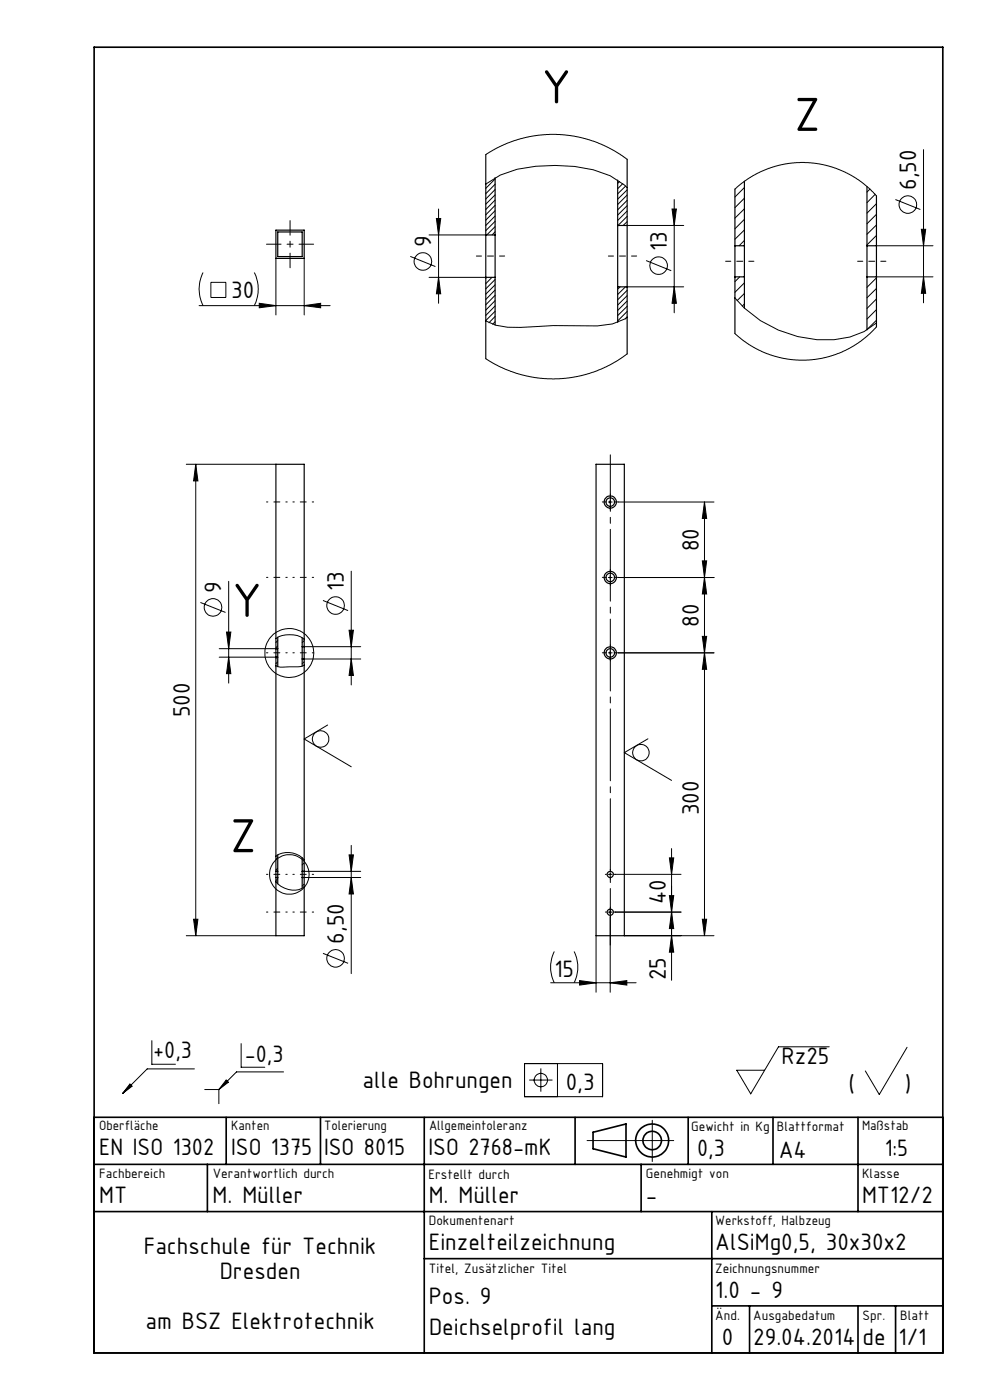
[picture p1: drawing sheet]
<svg xmlns="http://www.w3.org/2000/svg" width="210mm" height="297mm" viewBox="0 0 210 297" stroke-linecap="round" stroke-linejoin="round" font-family="sans-serif">
<g fill="none" stroke="#000" stroke-width=".21">
<path d="M103 39l3.1-1.9a32.3 32.3 0 0 1 15.8-1.8l3.9 .7 3.6 1.3 3.1 2 .5 .5M103 32.8l3.3-1.9 3.7-1.3 3.9-.9 4.1-.2 3.8 .4 4 1 3.6 1.6 3.6 2.3M105 38l-2 2M105 39.1l-2 2M131.4 38.5l-.4 .4M132.1 38.9l-1.1 1.1M132.7 39.5l-1.7 1.6M157.9 39.8l-2 2M195.9 31.7v32.5M43.1 57.8a7.7 7.7 0 0 0 0 7M44.7 59.9h3.2v3.2h-3.2zM53.9 57.8a7.7 7.7 0 0 1 0 7"/>
<path d="M58.5 54.8v12M64.5 54.8v12M87 54.4l5.4 2.1M91 49.8h12M91 58.8h12M92.6 46.4h.9l-.5 3.4zM93 58.8l.5 3.5h-.9zM93 44.3v20M103.2 58.8l-.2 .3M104.4 58.8l-1.4 1.4M105 40.2l-2 2M105 41.3l-2 2"/>
<path d="M105 42.4l-2 2M105 43.6l-2 2M105 44.7l-2 2M105 45.8l-2 2M105 47l-2 1.9M105 48.1l-1.7 1.7M105 49.2l-.6 .6M105 59.3l-2 2M133 47.8h12M133 40.3l-2 2M133 41.4l-2 2M133 42.5l-2 2"/>
<path d="M133 43.6l-2 2M133 44.8l-2 2M133 45.9l-1.9 1.9M133 47l-.8 .8M137.1 55.3l5.3 2.1M142.6 44.3h.9l-.5 3.5zM143 42.3v24.1M155.9 40.1l1.5-1.3 2-1.3 3.6-1.8 2.2-.6 2-.4 4.3-.2 4 .6 3.7 1.4 2.1 1.1 1.8 1.3 2.8 2.7M156.9 58.7l-1 1.1M157.9 42l-2 2.1M157.9 44.3l-2 2M157.9 46.5l-2 2"/>
<path d="M157.9 48.8l-2 2M157.9 51l-1.1 1.1M184.5 40.1l-.6 .6M185.6 41.2l-1.7 1.8M185.9 52.1h12M185.9 58.7h12M185.9 58.9l-2 2.1M185.9 43.2l-2 2M185.9 45.5l-2 2M185.9 47.7l-2 2M185.9 49.9l-2 2.1M189.9 42.3l5.3 2.1"/>
<path d="M195.4 48.6h1l-.5 3.5zM195.9 58.7l.5 3.5h-1zM42.2 64.8h27.8M55 64.3l3.5 .5-3.5 .5zM64.5 64.8l3.5-.5v1zM105 66l-2 2M105 60.4l-2 2M105 61.5l-2 2M105 62.6l-2 2.1M105 63.8l-2 2M105 64.9l-2 2M105 67.1l-1.3 1.4"/>
<path d="M105 68.3l-.5 .5M131.6 60.9l-.6 .4M132.7 60.9l-1.7 1.6M133 60.9h12M133 67.3l-3.1 1.4-3.2 .4a129.1 129.1 0 0 0-16.3 .4l-2.7-.1-2.5-.4-2.2-.9M133 75.1l-3.5 2.3-3 1.3-4 1.2-3.8 .5-4.1-.1-4-.8-2.2-.7-2.3-.9-3.1-1.8M133 61.6l-2 2M133 62.7l-2 2M133 63.8l-2 2.1M133 65l-2 2M133 66.1l-2 2M133 67.2l-.4 .5"/>
<path d="M143 60.9l.5 3.4h-.9zM155.9 63.2a25.1 25.1 0 0 0 24.4 8.3l3-1.2 2.6-1.8M157.9 60l-2 2M157.9 62.3l-1.5 1.5M157.9 64.5l-.5 .4M185.9 69.4l-1.4 1.4-1.7 1.4-3.4 2.1-2.3 1-1.7 .5-2.4 .4-2 .2-3.9-.2-1.8-.4-2.5-.7-3.9-2-3-2.3M185.9 61.2l-2 2M185.9 63.4l-2 2M185.9 65.7l-2 2M185.9 67.9l-2 2M39.5 98.5h19M41.5 98.5v100"/>
<path d="M41.5 98.5l.5 3.5h-.9zM129 106.5h.9M129.4 106.1v.8M131.2 106.5h20.2M149 119h.9l-.5 3.5zM149.4 106.5v92M149.4 106.5l.5 3.5h-.9zM42.5 127.8l5.3 2.1M46.5 139.4h12M46.5 137.6h12M48 134.1h1l-.5 3.5zM48.5 123.3v21.6"/>
<path d="M48.5 139.4l.5 3.5h-1zM58.5 135.5a5.5 5.5 0 0 1 6 .1M58.8 139.4l-.3 .3M58.9 135.9l-.4 .4M58.9 137l-.4 .4M64.5 137.2h12M64.5 139.8h12M64.5 135.9l-.4 .4M64.5 137.1l-.2 .1M68.5 127.4l5.3 2.1M74 133.7h1l-.5 3.5zM74.5 139.8l.5 3.5h-1z"/>
<path d="M74.5 121.2v24.1M129 138.5h.9M129 122.5h.9M129.4 122.1v.8M129.4 138.1v.8M131.2 138.5h20.2M131.2 122.5h20.2M149 135h.9l-.5 3.5zM149.4 138.5l.5 3.5h-.9zM149.4 122.5l.5 3.5h-.9zM58.9 140.4l-.4 .4M64.5 141.1a3 3 0 0 1-2.2 .4h-1.7a3.3 3.3 0 0 1-2.1-.3"/>
<path d="M64.5 140.4l-.4 .4M69.5 153.8l-5 3 10 5.9M137.4 156.7l-5 3 10.1 5.9M74.5 179.3v27.2M39.5 198.5h19M41.1 195h.9l-.5 3.5zM58.5 187.1a4.8 4.8 0 0 0 5.5 1.4l.5-.4M58.5 181.6a4.6 4.6 0 0 1 6 .8M58.9 186.4l-.4 .4M58.9 181.9l-.4 .4M58.9 184.2l-.4 .4M64.5 186.2h12"/>
<path d="M64.5 184.9h12M64.5 187.6l-.4 .4M64.5 183.1l-.4 .4M74 181.4h1l-.5 3.5zM74.5 186.2l.5 3.4h-1zM126.4 198.5v12M129 193.5h.9M129 185.5h.9M129.4 185.1v.8M129.4 193.1v.8M129.4 194.6v15.9M130.5 185.5h14"/>
<path d="M132.4 198.5h19M142 190h.9l-.4 3.5zM142 182h.9l-.4 3.5zM142.5 198.5l.4 3.5h-.9zM142.5 180v28M142.5 193.5l.4 3.5h-.9zM144.5 193.5h-14M149 195h.9l-.5 3.5zM68.5 202.2l5.3 2.2M116.8 208.5h18.1M117.6 201.9a7.4 7.4 0 0 0 0 6.6M121.8 201.9a7.4 7.4 0 0 1 0 6.6"/>
<path d="M122.9 208l3.5 .5-3.5 .5zM129.4 208.5l3.6-.5v1zM27.6 230l.4 .4-2 1.6zM32.2 220.8v5h5M41.2 226.8h-10l-5.2 5.2M43.4 231.1h3M46.4 231.1v3M48 229.1l.4 .5-2 1.5zM51.2 221.4v5h5M60.1 227.4h-9.9l-3.8 3.7M111.3 225.6h16.5v7.1h-16.5zM112.3 229.1h4.9"/>
<path d="M114.7 226.7v4.9M118.3 225.6v7.1M138.4 237.7v8.7M175.9 222.1h-10.8l-5.9 10-2.9-5.1h5.9M192.4 222.2l-5.9 10-2.9-5M124.5 242h18.4"/>
<circle cx="89.7" cy="55.5" r="1.87"/>
<circle cx="139.7" cy="56.4" r="1.87"/>
<circle cx="192.6" cy="43.4" r="1.88"/>
<circle cx="45.2" cy="128.9" r="1.87"/>
<circle cx="61.4" cy="138.5" r="5.2"/>
<circle cx="71.2" cy="128.5" r="1.87"/>
<circle cx="68" cy="156.8" r="1.76"/>
<circle cx="135.9" cy="159.7" r="1.75"/>
<circle cx="61.4" cy="185.5" r="4.2"/>
<circle cx="71.2" cy="203.3" r="1.88"/>
<circle cx="114.7" cy="229.1" r="1.41"/>
</g>
<path d="M27.6 230l.4 .4-2 1.6zM48 229.1l.4 .5-2 1.5z" fill="#000"/>
<g fill="none" stroke="#000" stroke-width=".35">
<path d="M20 10h180v277h-180zM20 237h180M48 237v10M68 237v10M90 237v50M122 237v10M146 237v10M164 237v10M182 237v20M20 257h180M20 247h180M44 247v10"/>
<path d="M125.8 240.2l7-1.8v7.1l-7-1.8zM136 247v10M151 257v30M90 267h110M151 277h49M159 277v10M182 277v10M190 277v10"/>
<circle cx="138.3" cy="242" r="3.5"/>
<circle cx="138.4" cy="241.9" r="1.96"/>
</g>
<g fill="none" stroke="#000" stroke-width=".21" stroke-dasharray="15.2 1.3 1.3 1.3">
<path d="M128.7 106.5h-.9M129.5 105.7v-.9M129.5 107.3v.9M130.3 106.5h.9M128.7 138.5h-.9M128.7 122.5h-.9M129.5 137.7v-.9M129.5 139.3v.9M129.5 121.7v-.9M129.5 123.3v.9M130.3 138.5h.9M130.3 122.5h.9"/>
<path d="M128.7 193.5h-.3M128.7 185.5h-.3M129.5 192.7v-.3M129.5 194.3v.2M129.5 184.7v-.3M129.5 186.3v.2M130.3 193.5h.2M130.3 185.5h.2"/>
</g>
<path d="M107 54.3h-6M135 54.3h-6M159.9 55.4h-6M187.9 55.4h-6" fill="none" stroke="#000" stroke-width=".21" stroke-dasharray="15.2 1.3 1.3 1.3" stroke-dashoffset="14.1"/>
<path d="M129.5 200.5v-104" fill="none" stroke="#000" stroke-width=".21" stroke-dasharray="15.2 1.3 1.3 1.3" stroke-dashoffset="3.2"/>
<path d="M61.5 56.8v-10M66.5 51.8h-10" fill="none" stroke="#000" stroke-width=".21" stroke-dasharray="15.2 1.3 1.3 1.3" stroke-dashoffset="12.1"/>
<path d="M60.9 106.5h-4.4M62.1 106.5h4.4M60.9 138.5h-4.4M60.9 122.5h-4.4M62.1 122.5h4.4M62.1 138.5h4.4M60.9 193.5h-4.4M60.9 185.5h-4.4M66.5 193.5h-4.4M66.5 185.5h-4.4" fill="none" stroke="#000" stroke-width=".21" stroke-dasharray="15.2 1.3 1.3 1.3" stroke-dashoffset="14.9"/>
<g fill="#000">
<path d="M64.5 64.8l3.5-.5v1zM55 64.3l3.5 .5-3.5 .5z"/>
<path d="M149 135h.9l-.5 3.5zM149.4 122.5l.5 3.5h-.9zM149 119h.9l-.5 3.5zM149.4 106.5l.5 3.5h-.9zM142.5 193.5l.4 3.5h-.9zM142 182h.9l-.4 3.5zM74.5 186.2l.5 3.4h-1zM74 181.4h1l-.5 3.5zM48.5 139.4l.5 3.5h-1zM48 134.1h1l-.5 3.5zM41.1 195h.9l-.5 3.5zM41.5 98.5l.5 3.5h-.9z"/>
<path d="M142 190h.9l-.4 3.5zM142.5 198.5l.4 3.5h-.9zM149.4 138.5l.5 3.5h-.9zM149 195h.9l-.5 3.5zM74 133.7h1l-.5 3.5zM74.5 139.8l.5 3.5h-1zM195.4 48.6h1l-.5 3.5zM195.9 58.7l.5 3.5h-1zM142.6 44.3h.9l-.5 3.5zM143 60.9l.5 3.4h-.9zM92.6 46.4h.9l-.5 3.4zM93 58.8l.5 3.5h-.9z"/>
<path d="M122.9 208l3.5 .5-3.5 .5zM129.4 208.5l3.6-.5v1z"/>
</g>
<g fill="none" stroke="#000" stroke-width=".25">
<path d="M103 32.8v17M105 37.7v12.1M131 38.2v9.6M133 33.8v14M157.9 38.4v13.7M183.9 39.6v12.5M58.5 48.8h6v6h-6zM58.9 49.2h5.2v5.2h-5.2zM103 49.8v9M103 58.8v17.3M103 58.8h2M103 49.8h2"/>
<path d="M105 49.8v9M105 58.8v10.2M131 47.8v13.1M131 47.8h2M133 47.8v13.1M155.9 52.1v6.6M155.9 40.1v12M155.9 58.7v12.1M155.9 52.1h2M155.9 58.7h2M157.9 52.1v6.6M157.9 58.7v6.7"/>
<path d="M183.9 52.1v6.6M183.9 52.1h2M183.9 58.7v11.3M183.9 58.7h2M185.9 52.1v6.6M185.9 41.6v10.5M185.9 58.7v10.7M131 60.9v7.5M131 60.9h2M133 60.9v14.2M126.4 98.5h6v100h-6zM58.5 137.6v1.8"/>
<path d="M58.5 139.4v45.5M58.5 139.4h.4M58.5 137.6h.4M58.9 137.6v1.8M58.9 135.2v2.4M58.9 139.4v2M64.1 137.2v2.6M64.1 135.3v1.9M64.1 139.8v1.5M64.1 137.2h.4M64.1 139.8h.4M64.5 137.2v2.6"/>
<path d="M64.5 137.2v-38.7h-6v39.1M64.5 139.8v45.1M58.5 184.9v1.3M58.5 186.2v12.3h6v-12.3M58.5 184.9h.4M58.5 186.2h.4M58.9 184.9v1.3M58.9 181.4v3.5M58.9 186.2v1.3M64.1 184.9v1.3M64.1 184.9h.4M64.1 182v2.9"/>
<path d="M64.1 186.2v2.2M64.1 186.2h.4M64.5 184.9v1.3"/>
<circle cx="129.4" cy="106.5" r="1.3"/>
<circle cx="129.4" cy="106.5" r=".91"/>
<circle cx="129.4" cy="122.5" r="1.31"/>
<circle cx="129.4" cy="138.5" r="1.3"/>
<circle cx="129.5" cy="122.5" r=".9"/>
<circle cx="129.5" cy="138.5" r=".9"/>
<circle cx="129.4" cy="185.5" r=".65"/>
<circle cx="129.4" cy="193.5" r=".65"/>
</g>
<g font-size="10.9">
<text x="114.9" y="21.9">Y</text>
<text x="168.5" y="27.8">Z</text>
<text x="49.3" y="130.9">Y</text>
<text x="48.8" y="180.8">Z</text>
</g>
<g font-size="5.4">
<text x="194.3" y="40.3" transform="rotate(-90 194.3 40.3)">6,50</text>
<text x="91.4" y="52.4" transform="rotate(-90 91.4 52.4)">9</text>
<text x="141.4" y="53.3" transform="rotate(-90 141.4 53.3)">13</text>
<text x="49.1" y="63.2">30</text>
<text x="148.2" y="116.9" transform="rotate(-90 148.2 116.9)">80</text>
<text x="46.9" y="125.8" transform="rotate(-90 46.9 125.8)">9</text>
<text x="72.9" y="125.4" transform="rotate(-90 72.9 125.4)">13</text>
<text x="148.2" y="132.9" transform="rotate(-90 148.2 132.9)">80</text>
<text x="40.3" y="152.2" transform="rotate(-90 40.3 152.2)">500</text>
<text x="148.2" y="172.9" transform="rotate(-90 148.2 172.9)">300</text>
<text x="141.2" y="191.8" transform="rotate(-90 141.2 191.8)">40</text>
<text x="72.9" y="200.2" transform="rotate(-90 72.9 200.2)">6,50</text>
<text x="117.6" y="207.2">15</text>
<text x="141.2" y="208" transform="rotate(-90 141.2 208)">25</text>
<text x="32.5" y="224.5">+0,3</text>
<text x="51.9" y="225.2">-0,3</text>
<text x="165.8" y="225.8">Rz25</text>
<text x="76.9" y="230.8">alle Bohrungen</text>
<text x="120" y="231.2">0,3</text>
<text x="180" y="231.6">(</text>
<text x="191.9" y="231.6">)</text>
<text x="21" y="245">EN ISO 1302</text>
<text x="49" y="245">ISO 1375</text>
<text x="68.7" y="245">ISO 8015</text>
<text x="90.9" y="245">ISO 2768-mK</text>
<text x="147.9" y="245.2">0,3</text>
<text x="165.2" y="245.6">A4</text>
<text x="187.7" y="245.2">1:5</text>
<text x="21" y="255.3">MT</text>
<text x="45.1" y="255.3">M. Müller</text>
<text x="91" y="255.3">M. Müller</text>
<text x="137" y="255.3">-</text>
<text x="182.9" y="255.3">MT12/2</text>
<text x="30.5" y="266.1">Fachschule für Technik</text>
<text x="91" y="265.2">Einzelteilzeichnung</text>
<text x="151.7" y="265.3">AlSiMg0,5, 30x30x2</text>
<text x="46.6" y="271.4">Dresden</text>
<text x="151.7" y="275.4">1.0 - 9</text>
<text x="30.9" y="281.9">am BSZ Elektrotechnik</text>
<text x="91" y="276.6">Pos. 9</text>
<text x="91" y="283.2">Deichselprofil lang</text>
<text x="153.1" y="285.3">0</text>
<text x="159.8" y="285.3">29.04.2014</text>
<text x="183" y="285.3">de</text>
<text x="190.6" y="285.4">1/1</text>
</g>
<g font-size="3.1">
<text x="21" y="239.7">Oberfläche</text>
<text x="49" y="239.7">Kanten</text>
<text x="68.8" y="239.7">Tolerierung</text>
<text x="91" y="239.7">Allgemeintoleranz</text>
<text x="146.6" y="239.9">Gewicht in Kg</text>
<text x="164.8" y="239.9">Blattformat</text>
<text x="182.9" y="239.7">Maßstab</text>
<text x="21" y="249.9">Fachbereich</text>
<text x="45.1" y="249.9">Verantwortlich durch</text>
<text x="90.9" y="250">Erstellt durch</text>
<text x="137" y="249.9">Genehmigt von</text>
<text x="182.9" y="249.9">Klasse</text>
<text x="91" y="259.8">Dokumentenart</text>
<text x="151.7" y="259.9">Werkstoff, Halbzeug</text>
<text x="151.7" y="270">Zeichnungsnummer</text>
<text x="91" y="270.1">Titel, Zusätzlicher Titel</text>
<text x="151.7" y="280">Änd.</text>
<text x="159.8" y="280">Ausgabedatum</text>
<text x="183" y="280">Spr.</text>
<text x="191" y="280">Blatt</text>
</g>
</svg>
